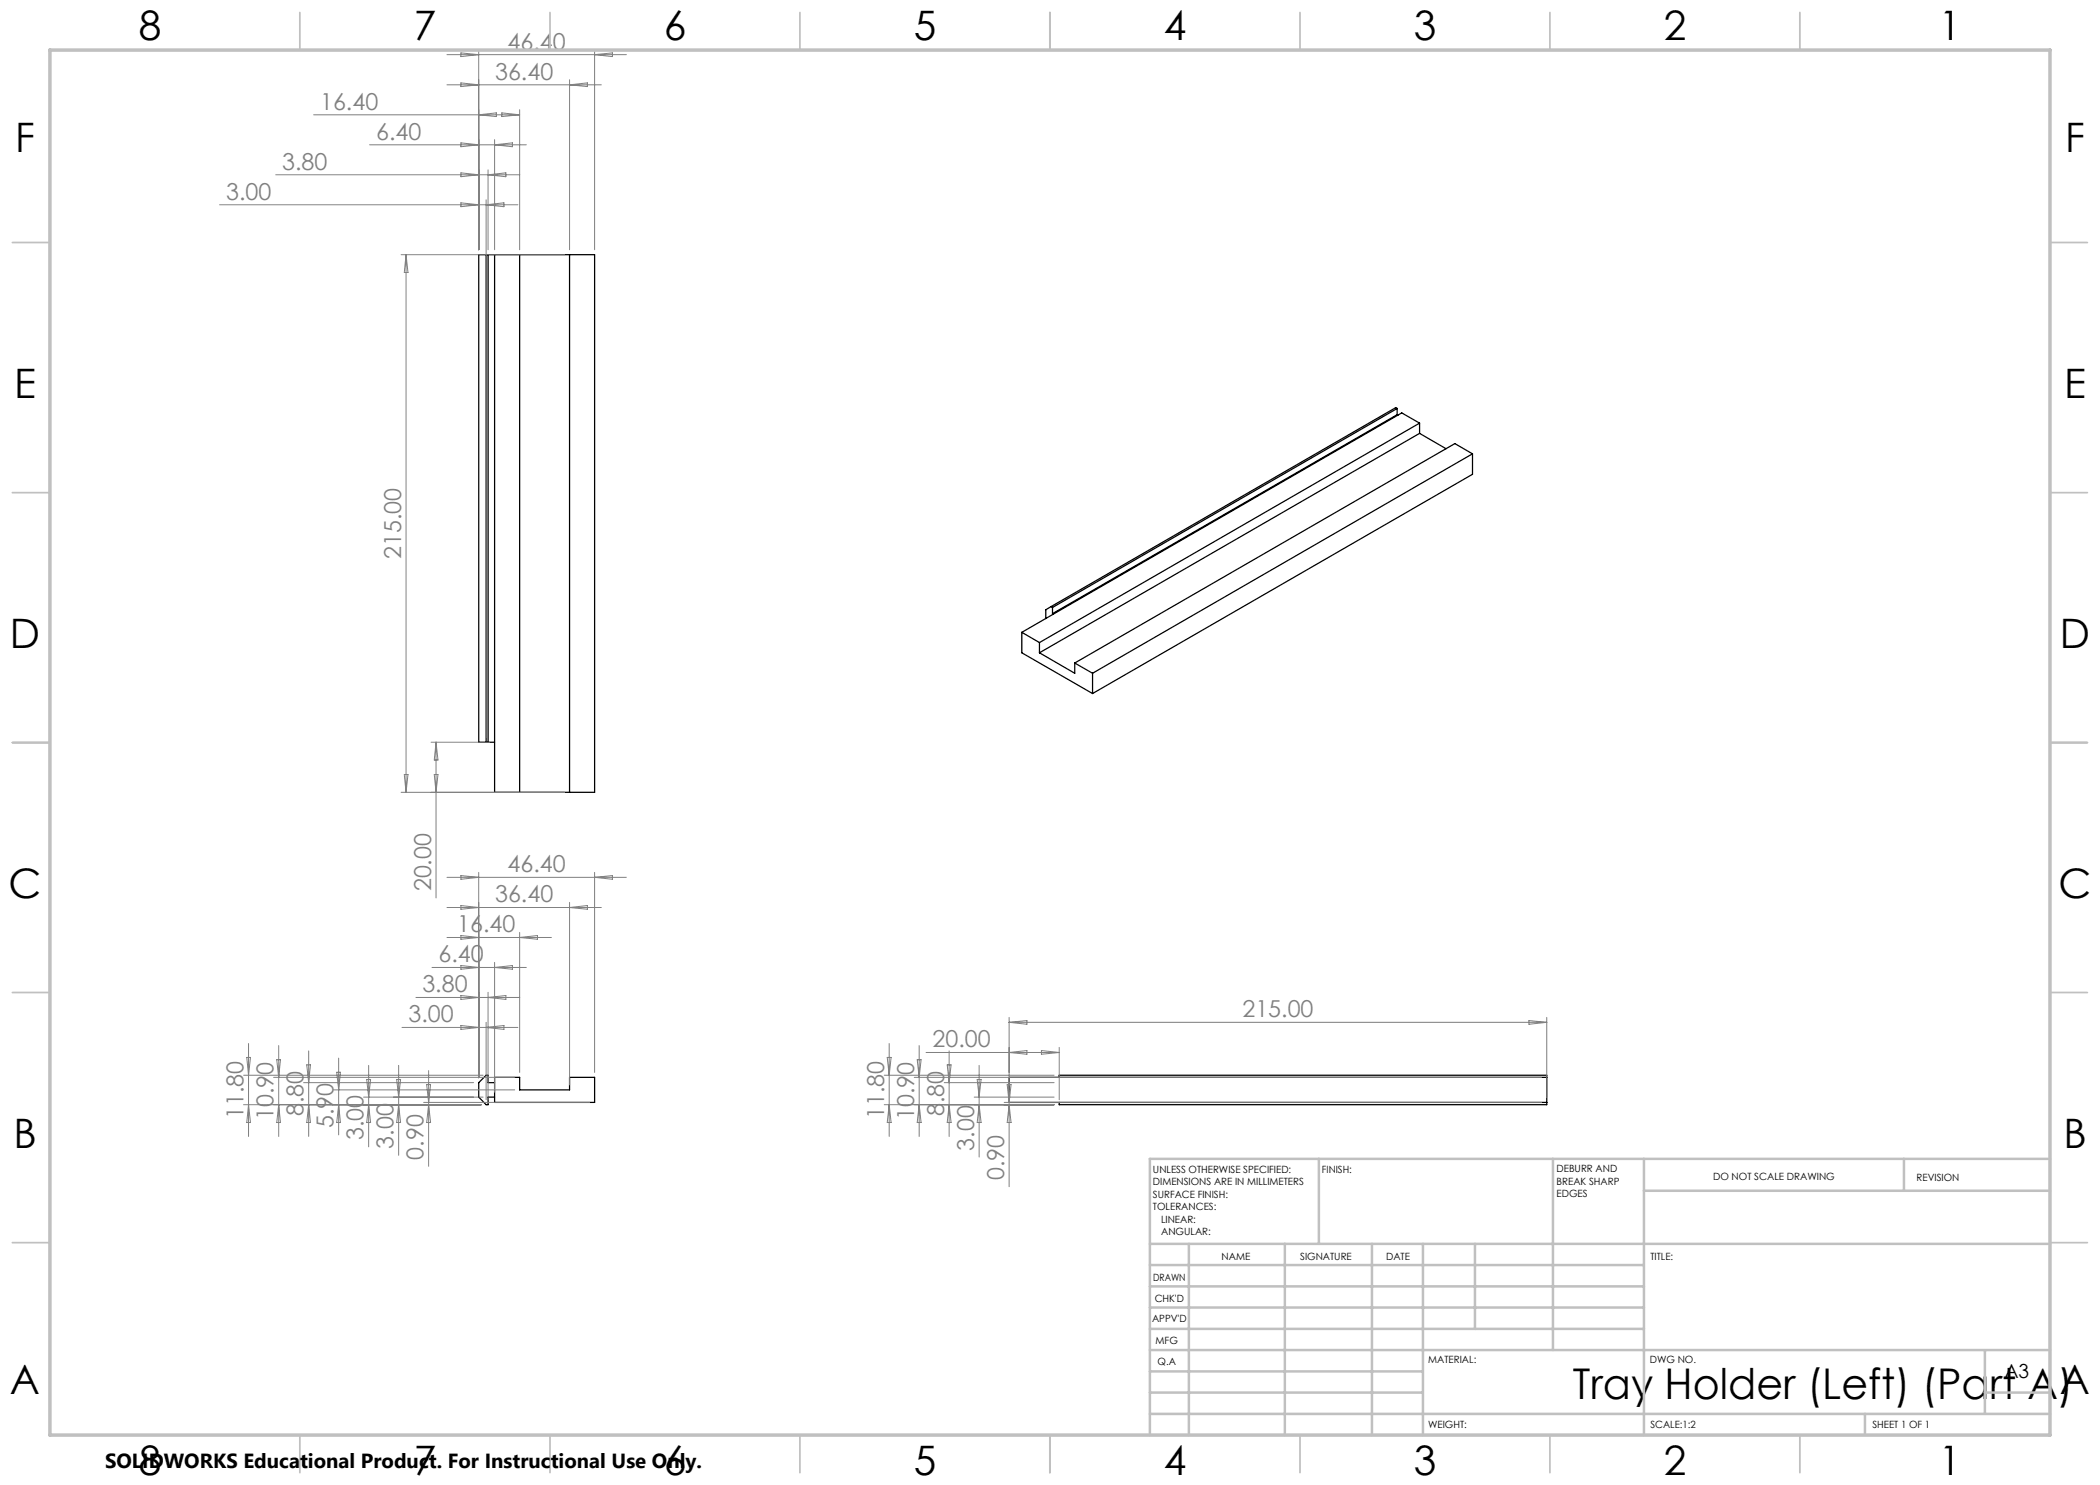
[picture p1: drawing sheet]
<svg xmlns="http://www.w3.org/2000/svg" width="420mm" height="297mm" viewBox="0 0 420 297" stroke-linecap="round" stroke-linejoin="round" font-family="sans-serif">
<g fill="none" stroke="#000" stroke-width=".25">
<path d="M97.2 50.9v97.5M97.6 50.9v97.5M98.9 50.9v107.6h20v-107.6h-23.2v97.5h3.2M103.9 50.9v107.6M113.9 50.9v107.6M279.4 81.7l-.2-.2-69 39.8M279.4 81.7l-68.9 39.8M279.4 81.7v1.2M279.4 82.9l-68.9 39.8M279.4 82.9l.2 .1M283.9 86.7l-76 43.9M283.9 86.7l5.3 3"/>
<path d="M283.9 84.6l-3.5-2-76 43.9M283.9 84.6l-76 43.9M283.9 84.6v2.1M294.5 90.8l-76 43.9M294.5 90.8v4.1l-76 43.8M294.5 90.8l-3.5-2.1-76.1 43.9M204.4 126.5v4.1l14.1 8.1M204.4 126.5l3.5 2M207.9 128.5v2.1M207.9 130.6l7 4.1v-2.1M210.2 121.3l-1 .7v1.7M210.2 121.3l.3 .2"/>
<path d="M210.5 121.5v1.2M210.5 122.7l.2 .1M214.9 132.6l3.6 2.1M218.5 134.7v4M98.9 215.5h5v2.5h10v-2.5h5v5h-20zM98.9 216.5h-1.3v-1.5h-.4l-1.5 1.5v2.9l1.5 1.5h.4v-1.5h1.3M211.8 215.5v-.5h97.6v5.9h-97.6v-.4M309.4 215.5h-107.6v5h107.6"/>
</g>
<g fill="none" stroke="#808080" stroke-width=".2">
<path d="M89.4 17h30.9M89.4 10.9h35.9M92.2 10.6l3.5 .3-3.5 .4zM92.2 16.6l3.5 .4-3.5 .3zM95.7 9.9v40M113.9 15.9v34M113.9 17l3.6-.4v.7zM118.9 9.9v40M118.9 10.9l3.6-.3v.7zM55.1 35h48.9M62.7 23h41.2M73.9 29h31.4"/>
<path d="M92.2 28.6l3.5 .4-3.5 .3zM92.2 34.6l3.5 .4-3.5 .3zM95.7 23l3.6-.4v.7zM97.2 40v107.5M97.6 34v15.9M97.6 35l3.6-.4v.7zM98.9 27.9v22M98.9 29l3.6-.4v.7zM100.4 22.6l3.5 .4-3.5 .3zM103.9 21.9v28M43.9 41h59.7M80.2 50.9h32.7"/>
<path d="M81.2 50.9v107.6M81.2 50.9l.4 3.6h-.7zM92.2 40.6l3.5 .4-3.5 .3zM97.2 41l3.6-.4v.7zM80.2 158.5h32.7M80.9 154.9h.7l-.4 3.6zM86.2 148.4h11.7M86.9 154.9h.7l-.4 3.6zM87.2 148.4v31.2M87.2 148.4l.4 3.6h-.7zM89.4 175.5h35.9M92.2 175.1l3.5 .4-3.5 .4z"/>
<path d="M95.7 174.5v41M118.9 174.5v40M118.9 175.5l3.6-.4v.8zM83.2 199.5h20.8M86.4 193.5h18.9M89.4 187.5h20.9M89.4 181.5h30.9M92.2 181.1l3.5 .4-3.5 .4zM92.2 187.1l3.5 .4-3.5 .4zM92.2 193.1l3.5 .4-3.5 .3zM92.2 199.1l3.5 .4-3.5 .4zM97.6 198.5v21.5"/>
<path d="M97.6 199.5l3.6-.4v.8zM98.9 192.5v25.9M98.9 193.5l3.6-.4v.7zM103.9 186.5v28M103.9 187.5l3.6-.4v.8zM113.9 180.5v36.5M113.9 181.5l3.6-.4v.8zM48.7 215h47.9M49.4 211.5h.7l-.4 3.5zM49.7 208.7v18.6M54.7 215.5h48.2M55.4 211.9h.7l-.4 3.6z"/>
<path d="M55.7 209.1v18.2M60.7 216.5h34M61.3 213h.8l-.4 3.5zM61.7 210.2v17.1M66.7 218h36.2M67.3 214.5h.8l-.4 3.5zM67.7 211.6v15.4M72.7 219.4h23.9M73.3 215.9h.8l-.4 3.5zM73.7 213.1v16.3M79.3 215.9h.8l-.4 3.5zM79.7 213.1v18"/>
<path d="M80.4 205.5h23.2M85.3 216.9h.8l-.4 3.6zM85.7 214.1v19.2M92.2 205.1l3.5 .4-3.5 .4zM97.2 204.5v15.5M97.2 205.5l3.6-.4v.8zM176.8 215h34M177.4 211.5h.8l-.4 3.5zM177.8 208.7v18.6M182.8 215.5h125.5M183.4 211.9h.8l-.4 3.6zM183.8 209.1v18.2"/>
<path d="M185.2 210.5h26.6M188.8 216.5h22M189.4 213h.8l-.4 3.5zM189.8 210.2v17.1M194.8 219.4h16M195.4 215.9h.8l-.4 3.5zM195.8 213.1v18.3M201.4 216.9h.8l-.4 3.6zM201.8 203.5v33.8M201.8 210.5l3.6-.4v.8zM201.8 204.5l3.6-.4v.8zM201.8 204.5h107.6"/>
<path d="M208.3 210.1l3.5 .4-3.5 .4zM211.8 209.5v10.5M305.8 204.1l3.6 .4-3.6 .4zM309.4 203.5v16M48.7 220.9h47.5M49.7 220.9l.4 3.6h-.7zM55.7 220.9l.4 3.6h-.7zM61.7 220.9l.4 3.6h-.8zM67.7 220.9l.4 3.6h-.8zM73.7 220.9l.4 3.6h-.8zM79.7 220.9l.4 3.6h-.8zM84.7 220.5h33.2"/>
<path d="M85.7 220.9l.4 3.6h-.8zM176.8 220.9h34M177.8 220.9l.4 3.6h-.8zM183.8 220.9l.4 3.6h-.8zM189.8 220.9l.4 3.6h-.8zM195.8 220.9l.4 3.6h-.8zM200.8 220.5h107.5M201.8 220.9l.4 3.6h-.8z"/>
</g>
<g fill="none" stroke="#c0c0c0" stroke-width=".35">
<path d="M60 2.5v7.5M110 2.5v7.5M160 2.5v7.5M210 2.5v7.5M260 2.5v7.5M310 2.5v7.5M360 2.5v7.5M2.5 48.5h7.5M410 48.5h7.5M2.5 98.5h7.5M410 98.5h7.5M2.5 148.5h7.5"/>
<path d="M410 148.5h7.5M2.5 198.5h7.5M410 198.5h7.5M2.5 248.5h7.5M410 248.5h7.5M60 287v7.5M110 287v7.5M160 287v7.5M210 287v7.5M260 287v7.5M310 287v7.5M360 287v7.5"/>
</g>
<g fill="none" stroke="#c0c0c0" stroke-width=".5">
<path d="M263.8 231.8v17M310.6 231.8v38.2M328.8 231.8v55.2M328.8 238.2h81.2M380.8 231.8v6.4M410 231.8h-180v55.2M230 248.8h180M230 257.3h98.8M230 253h98.8M237.8 248.8v38.2M257 248.8v38.2M274.4 248.8v38.2"/>
<path d="M284.6 248.8v38.2M295 248.8v17M230 265.8h98.8M230 261.5h98.8M230 278.5h54.6M230 274.3h54.6M230 270h180M397 278.5h13M397 270v12.8M230 282.8h180M373 282.8v4.2"/>
</g>
<path d="M10 10h400v277h-400z" fill="none" stroke="#c0c0c0" stroke-width=".7"/>
<text font-size="8.5" x="314.6" y="279.7">Tray Holder (Left) (Part A)A</text>
<g font-size="8.1">
<text x="27.7" y="8">8</text>
<text x="82.7" y="8">7</text>
<text x="132.7" y="8">6</text>
<text x="182.7" y="8">5</text>
<text x="232.7" y="8">4</text>
<text x="282.7" y="8">3</text>
<text x="332.7" y="8">2</text>
<text x="387.7" y="8">1</text>
<text x="3" y="30.4">F</text>
<text x="413" y="30.4">F</text>
<text x="2.8" y="79.6">E</text>
<text x="412.8" y="79.6">E</text>
<text x="2" y="129.6">D</text>
<text x="412" y="129.6">D</text>
<text x="1.7" y="179.6">C</text>
<text x="411.7" y="179.6">C</text>
<text x="2.7" y="229.6">B</text>
<text x="412.7" y="229.6">B</text>
<text x="2" y="278.9">A</text>
<text x="27.7" y="295">8</text>
<text x="82.7" y="295">7</text>
<text x="132.7" y="295">6</text>
<text x="182.7" y="295">5</text>
<text x="232.7" y="295">4</text>
<text x="282.7" y="295">3</text>
<text x="332.7" y="295">2</text>
<text x="387.7" y="295">1</text>
</g>
<g font-size="4.7" fill="#808080">
<text x="101.5" y="9.9">46.40</text>
<text x="99" y="15.9">36.40</text>
<text x="64" y="21.9">16.40</text>
<text x="75.2" y="27.9">6.40</text>
<text x="56.4" y="33.9">3.80</text>
<text x="45.2" y="39.9">3.00</text>
<text x="80.2" y="111.8" transform="rotate(-90 80.2 111.8)">215.00</text>
<text x="86.2" y="178.3" transform="rotate(-90 86.2 178.3)">20.00</text>
<text x="101.5" y="174.5">46.40</text>
<text x="99" y="180.5">36.40</text>
<text x="91.5" y="186.5">16.40</text>
<text x="87.7" y="192.5">6.40</text>
<text x="84.5" y="198.5">3.80</text>
<text x="248.5" y="203.5">215.00</text>
<text x="81.7" y="204.5">3.00</text>
<text x="186.5" y="209.5">20.00</text>
<text x="48.7" y="223.8" transform="rotate(-90 48.7 223.8)">11.80</text>
<text x="54.7" y="224" transform="rotate(-90 54.7 224)">10.90</text>
<text x="60.7" y="223.2" transform="rotate(-90 60.7 223.2)">8.80</text>
<text x="66.7" y="225.7" transform="rotate(-90 66.7 225.7)">5.90</text>
<text x="176.8" y="223.8" transform="rotate(-90 176.8 223.8)">11.80</text>
<text x="182.8" y="224" transform="rotate(-90 182.8 224)">10.90</text>
<text x="188.8" y="223.2" transform="rotate(-90 188.8 223.2)">8.80</text>
<text x="72.7" y="228.1" transform="rotate(-90 72.7 228.1)">3.00</text>
<text x="78.7" y="229.7" transform="rotate(-90 78.7 229.7)">3.00</text>
<text x="84.7" y="231.9" transform="rotate(-90 84.7 231.9)">0.90</text>
<text x="194.8" y="230.1" transform="rotate(-90 194.8 230.1)">3.00</text>
<text x="200.8" y="236" transform="rotate(-90 200.8 236)">0.90</text>
</g>
<text font-size="4.1" x="21" y="293.7">SOLIDWORKS Educational Product. For Instructional Use Only.</text>
<text font-size="3.9" x="400.9" y="275.5">A3</text>
<g font-size="2">
<text x="230.6" y="234.6">UNLESS OTHERWISE SPECIFIED:</text>
<text x="230.6" y="237.1">DIMENSIONS ARE IN MILLIMETERS</text>
<text x="230.6" y="239.6">SURFACE FINISH:</text>
<text x="264.4" y="234.6">FINISH:</text>
<text x="311.3" y="234.5">DEBURR AND</text>
<text x="311.3" y="237">BREAK SHARP</text>
<text x="311.3" y="239.5">EDGES</text>
<text x="342.6" y="236">DO NOT SCALE DRAWING</text>
<text x="383.3" y="236.2">REVISION</text>
<text x="230.6" y="242.1">TOLERANCES:</text>
<text x="232.2" y="244.6">LINEAR:</text>
<text x="232.2" y="247.1">ANGULAR:</text>
<text x="244.3" y="252">NAME</text>
<text x="260" y="251.9">SIGNATURE</text>
<text x="277.2" y="251.9">DATE</text>
<text x="330.1" y="251.9">TITLE:</text>
<text x="230.6" y="256.1">DRAWN</text>
<text x="230.9" y="260.3">CHK'D</text>
<text x="230.4" y="264.4">APPV'D</text>
<text x="231.1" y="268.8">MFG</text>
<text x="231.5" y="273">Q.A</text>
<text x="285.6" y="272.5">MATERIAL:</text>
<text x="330" y="272.5">DWG NO.</text>
<text x="285.6" y="285.5">WEIGHT:</text>
<text x="330.1" y="285.6">SCALE:1:2</text>
<text x="374.5" y="285.6">SHEET 1 OF 1</text>
</g>
</svg>
